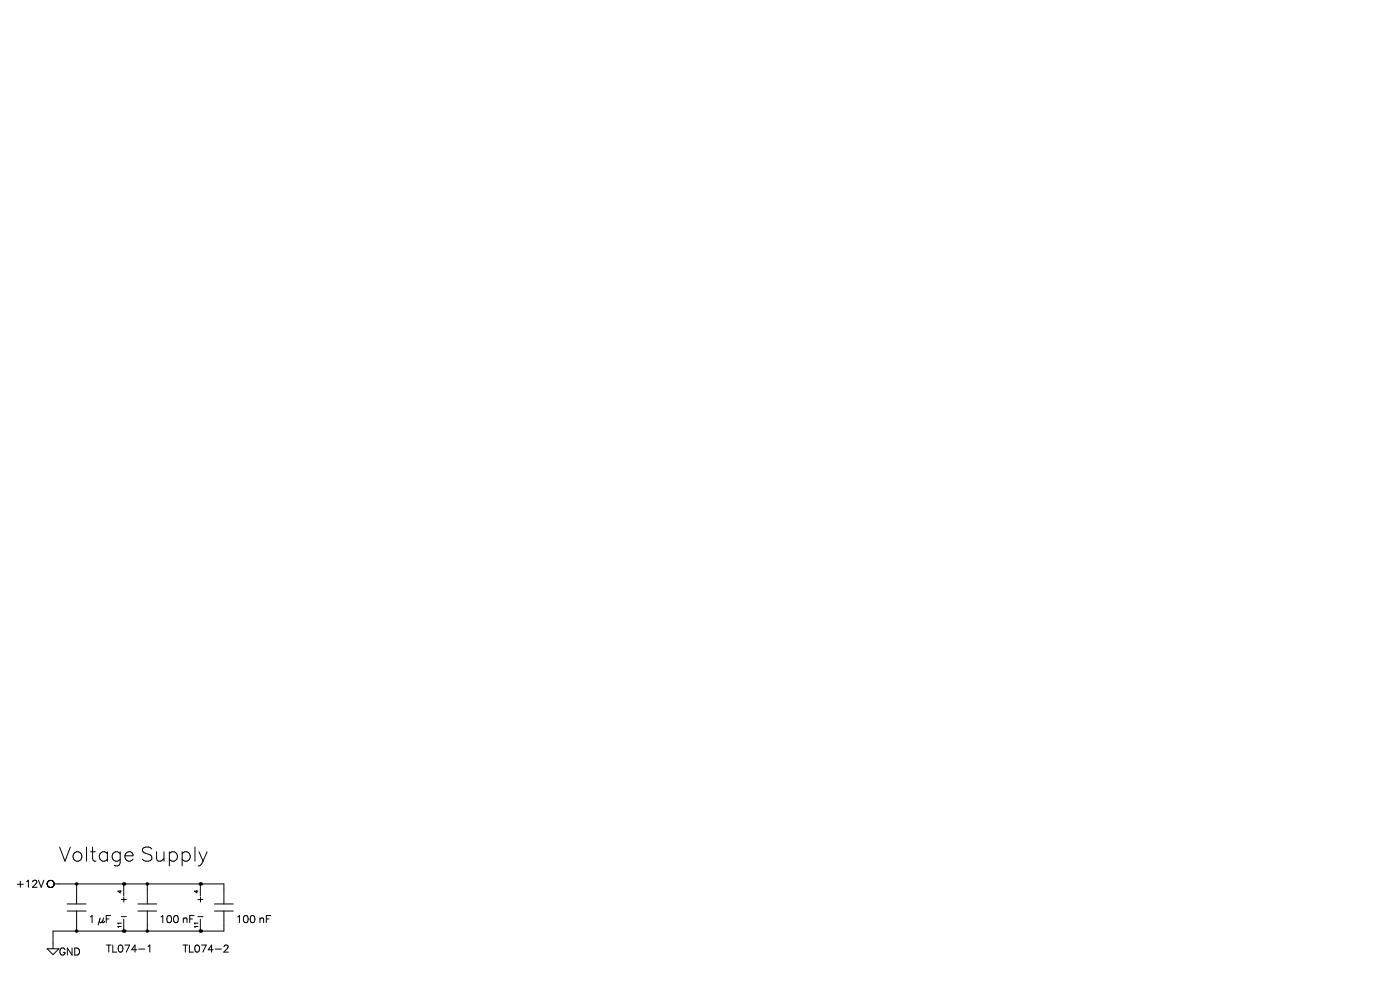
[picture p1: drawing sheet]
<svg xmlns="http://www.w3.org/2000/svg" width="297mm" height="210mm" viewBox="0 0 297 210" stroke-linecap="round" stroke-linejoin="round" font-family="sans-serif">
<path d="M16.3 187.5h.1M16.3 197.5h.1M31.3 187.5h.1M31.3 197.5h.1" fill="none" stroke="#000" stroke-width=".75"/>
<g fill="none" stroke="#000" stroke-width=".21">
<path d="M10.1 187.9l.2 .2M10.2 187l-.1 .1M10.2 187h.1M10.2 186.9v.1M10.3 186.9h-.1M10.3 186.9h.1M10.3 188.1h.1M10.4 188.1v.1M10.4 188.2h.1M10.5 188.2h.1M10.5 186.8l-.2 .1M10.6 186.8h-.1"/>
<path d="M10.6 188.2h.1M10.6 186.8h.1M10.7 186.8h-.1M10.7 188.2h.1M10.7 186.7l.1 .1M10.7 186.7v.1M10.8 188.2h-.1M10.8 186.8h.1M10.9 188.2h-.1M10.9 186.8h.1M10.9 188.2h.1M11 188.2h-.1"/>
<path d="M11 186.8h.1M11 188.2h.1M11.1 188.2h-.1M11.1 186.8h.1M11.1 188.2h.1M11.1 186.8l.1 .1M11.2 188.1l-.1 .1M11.2 186.9h.1M11.2 188.1h.1M11.2 186.9l.2 .2M11.3 188.1h-.1M11.3 188v.1"/>
<path d="M11.3 188h.1M11.4 187.9l-.1 .1M11.4 187.1h.1M11.4 187.1v.1M11.4 187.2h.1M11.5 187.2v.1M11.5 187.7l-.1 .2M11.5 187.3v.1M11.5 187.7h.1M11.5 187.4h.1M11.5 187.6v.1M11.5 187.4v.1"/>
<path d="M11.5 187.6h.1M11.5 187.5h.1M11.5 187.5h36v4.3M11.5 187.5v.1M14.3 191.8h3.9M14.3 193.3h3.9M16.3 187.5v4.3M16.3 193.3v4.2M25.7 194.4h1.1M26.2 187.5v2.5M26.2 195v2.5M29.2 191.8h4.1"/>
<path d="M29.2 193.3h4.1M31.3 187.5v4.3M31.3 193.3v4.2M42 194.4h1.1M42.5 187.5v2.5M42.5 195v2.5M45.5 191.8h4M45.5 193.3h4M47.5 193.3v4.2h-36.2v3.8M10 201.3h2.5l-1.2 1.2zM47.5 202h1"/>
</g>
<g fill="#000">
<circle cx="26.2" cy="197.5" r=".38"/>
<circle cx="26.2" cy="187.5" r=".38"/>
<circle cx="42.5" cy="197.5" r=".38"/>
<circle cx="42.5" cy="187.5" r=".38"/>
</g>
<text font-size="4.8" x="12.5" y="182.8">Voltage Supply</text>
<g font-size="2.4">
<text x="3.7" y="188.3">+12V</text>
<text x="18.7" y="195.7">1 µF</text>
<text x="33.7" y="195.7">100 nF</text>
<text x="50" y="195.7">100 nF</text>
<text x="12.5" y="202.6">GND</text>
<text x="22.5" y="202">TL074-1</text>
<text x="38.8" y="202">TL074-2</text>
</g>
<g font-size="2">
<text x="25.5" y="191.4">+</text>
<text x="41.8" y="191.4">+</text>
</g>
<g font-size="1.2">
<text x="25.8" y="189.5" transform="rotate(-90 25.8 189.5)">4</text>
<text x="42" y="189.5" transform="rotate(-90 42 189.5)">4</text>
<text x="25.8" y="196.8" transform="rotate(-90 25.8 196.8)">11</text>
<text x="42" y="196.8" transform="rotate(-90 42 196.8)">11</text>
</g>
</svg>
